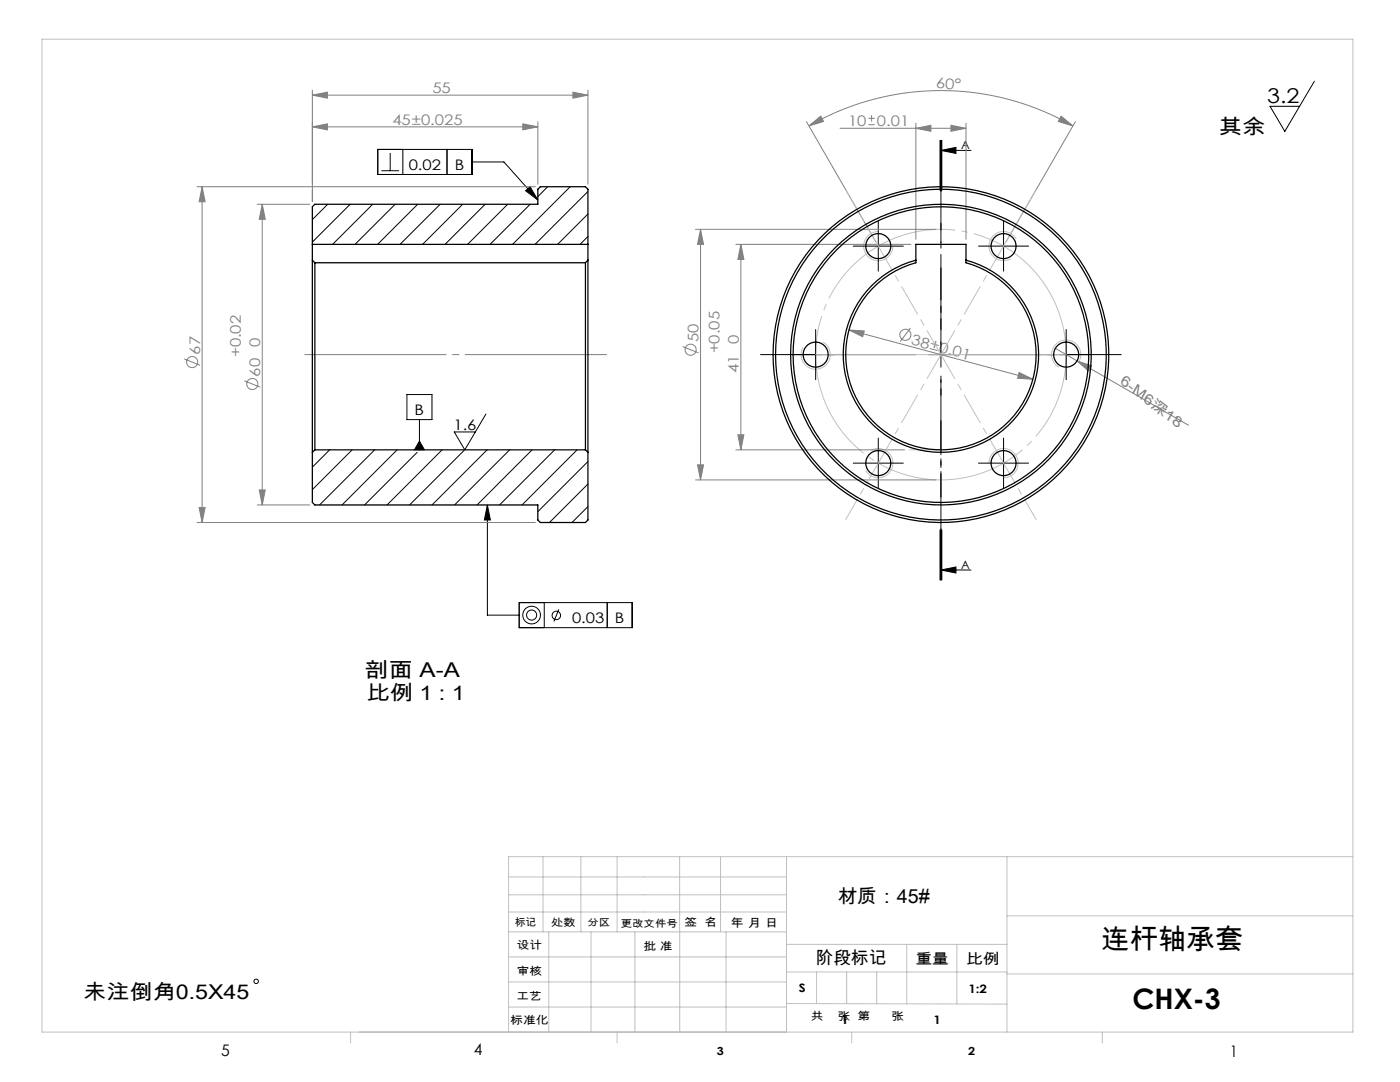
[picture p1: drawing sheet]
<svg xmlns="http://www.w3.org/2000/svg" width="279mm" height="216mm" viewBox="0 0 279 216" stroke-linecap="round" stroke-linejoin="round" font-family="sans-serif">
<g fill="none" stroke="#808080" stroke-width=".2">
<path d="M62.3 19l3-.6v1.2zM62.3 18v22.3M62.3 19h55M114.3 18.4l3 .6-3 .6zM117.3 18v18.8M39.3 37.3h67.5M40.3 37.3l.6 3h-1.2zM40.3 37.3v67M62.3 25.3l3-.6v1.2zM62.3 25.3h45M104.3 24.7l3 .6-3 .6zM107.3 24.3v12.5"/>
<path d="M160.9 24.3l13.9 23.9M161.4 25.1l2.4-1.9 .6 1zM161.4 25.1a52.7 52.7 0 0 1 52.7 0M167.7 25.6h25.1M173.3 24.9h1.3M173.3 23.6h1.3M173.9 23v1.3M182.8 25.6l3-.6v1.2zM182.8 24.6v23.2M189.8 25l3 .6-3 .6zM192.8 24.6v23.2M211.8 23.2l2.3 1.9-2.9-.9z"/>
<path d="M214.6 24.3l-13.8 23.9M51.3 40.8h10.5M52.3 40.8l.6 3h-1.2zM52.3 40.8v60M138.8 45.8h48M139.8 45.8l.6 3h-1.2zM139.8 45.8v50M146.9 48.8h34.9M147.9 48.8l.6 3h-1.2zM147.9 48.8v41M36.8 71.6l3.1 1.3M48.8 76l3.1 1.3"/>
<path d="M136.2 69.1l3.2 1.3M169.4 65.8l36.7 9.9M169.4 65.8l3.1 .2-.3 1.2zM181.7 65.4l-2 2.8M203.4 74.3l2.7 1.4-3-.2zM210.6 69.5l26.6 15.4M214.9 72l2.9 1-.6 1zM51.7 97.8h1.2l-.6 3zM138.8 95.8h48M139.2 92.8h1.2l-.6 3zM146.9 89.8h33.6M147.3 86.8h1.2l-.6 3z"/>
<path d="M39.3 104.3h67.5M39.7 101.3h1.2l-.6 3zM51.3 100.8h10.5"/>
<circle cx="38.4" cy="72.2" r="1.11"/>
<circle cx="50.4" cy="76.6" r="1.11"/>
<circle cx="137.8" cy="69.8" r="1.11"/>
<circle cx="180.7" cy="66.8" r="1.11"/>
</g>
<g fill="none" stroke="#000" stroke-width=".2">
<path d="M262.3 16.2l-5.9 10-2.9-5h5.9M75.4 29.8h18.8v5h-18.8zM76.1 34.1h3.5M77.9 30.5v3.6M80.4 29.8v5M89.2 29.8v5M94.2 32.3h6.4l6.7 7.6M104.9 38.1l.9-.8 1.5 2.6zM187.6 28v10M187.8 30h6M187.8 30l3-.6v1.2zM187.8 28v10"/>
<path d="M188 28v10M172.8 49.1h5M175.3 46.6v5M197.8 49.1h5M200.3 46.6v5M81.2 78.7h5v5h-5zM160.3 70.8h5M162.8 68.3v5M185.3 70.8h5M187.8 68.3v5M210.3 70.8h5M212.8 68.3v5"/>
<path d="M83.7 88l1 1.8h-2zM83.7 83.7v6.1M97 82.6l-4.2 7.2-2.1-3.6h4.2M172.8 92.4h5M175.3 89.9v5M197.8 92.4h5M200.3 89.9v5M97.3 100.8l.6 3h-1.2zM97.3 100.8v21.9h6.3M187.6 105.7v10M187.8 113.7h6M187.8 113.7l3-.6v1.2z"/>
<path d="M187.8 105.7v10M188 105.7v10zM103.6 120.2h22.6v5h-22.6zM108.6 120.2v5M111.5 121.6l-1 2.4M121.2 120.2v5"/>
<circle cx="106.1" cy="122.7" r="1.76"/>
<circle cx="106.1" cy="122.7" r="1.01"/>
<circle cx="111" cy="122.8" r=".85"/>
<circle cx="51.1" cy="195.8" r=".44"/>
</g>
<path d="M211.7 63.5a25 25 0 0 0-41.9-10.1 25 25 0 0 0 11.4 41.5 25 25 0 0 0 30.9-30.1l-.4-1.3" fill="none" stroke="#c0c0c0" stroke-width=".2" stroke-dasharray="30.5 1.3 1.3 1.3" stroke-dashoffset="5.3" stroke-linecap="butt"/>
<g fill="none" stroke="#c0c0c0" stroke-width=".2">
<path d="M8.4 7.8h261.6v198.1h-261.6zM206.8 37.9l-6.5 11.2M175.3 46.2a2.91 2.91 0 0 0-2.9 2.9 2.91 2.91 0 0 0 2.9 2.9 2.91 2.91 0 0 0 2.9-2.9M202.8 47.7a2.91 2.91 0 0 0-4-1.1 2.91 2.91 0 0 0-1 4 2.91 2.91 0 0 0 3.9 1M162.8 70.8h50M164.2 68.2a2.91 2.91 0 0 1 1.1 4 2.91 2.91 0 0 1-4 1.1 2.91 2.91 0 0 1-1-4M215.3 72.2a2.91 2.91 0 0 0-1.1-4 2.91 2.91 0 0 0-3.9 1.1 2.91 2.91 0 0 0 1 4M173.8 89.9a2.91 2.91 0 0 1 4 1.1 2.91 2.91 0 0 1-1.1 3.9 2.91 2.91 0 0 1-3.9-1M181.5 89.8h6.3M197.4 92.4a2.91 2.91 0 0 1 2.9-2.9 2.91 2.91 0 0 1 2.9 2.9 2.91 2.91 0 0 1-2.9 2.9M101.5 178.5h55.5M101.5 175h55.5"/>
<path d="M108.4 170.9v15M115.9 170.9v15M123.2 170.9v15M135.6 170.9v15M143.8 170.9v15M157 170.9v35M201 170.9v35M270 170.9h-168.5v35M101.5 195.9h55.5M101.5 190.9h55.5M101.5 185.9h55.5M101.5 182h55.5"/>
<path d="M109.5 185.9v20M118 185.9v20M126.7 185.9v20M135.7 185.9v20M144.9 185.9v20M157 188.4h44M157 193.9h44M163 193.9v6.4M169 193.9v6.4M175 193.9v6.4M181 188.4v11.9M191 188.4v11.9"/>
<path d="M201 194.3h69M201 182.7h69M70 205.9v2.2M101.5 200.9h55.5M123.2 205.9v2.2M157 200.2l44 .2M170 205.9v2.2M220 205.9v2.2"/>
</g>
<g fill="none" stroke="#000" stroke-width=".2" stroke-dasharray="30.5 1.3 1.3 1.3">
<path d="M172.8 49.1h-2.5M175.3 46.6v-2.5M175.3 51.6v2.5M177.8 49.1h2.5M197.8 49.1h-2.5M200.3 46.6v-2.5M200.3 51.6v2.5M202.8 49.1h2.5M160.3 70.8h-2.5M162.8 68.3v-2.5M162.8 73.3v2.5M165.3 70.8h2.5"/>
<path d="M210.3 70.8h-2.5M212.8 68.3v-2.5M212.8 73.3v2.5M215.3 70.8h2.5M172.8 92.4h-2.5M175.3 89.9v-2.5M175.3 94.9v2.5M177.8 92.4h2.5M197.8 92.4h-2.5M200.3 89.9v-2.5M200.3 94.9v2.5M202.8 92.4h2.5"/>
</g>
<path d="M182.8 70.8h-31M187.8 65.8v-31M187.8 75.8v31M192.8 70.8h31" fill="none" stroke="#000" stroke-width=".2" stroke-dasharray="30.5 1.3 1.3 1.3" stroke-dashoffset="15.5"/>
<path d="M187.8 28v87.7" fill="none" stroke="#000" stroke-width=".2" stroke-dasharray="6.3 1.3 1.3 1.3 5.1" stroke-dashoffset="5"/>
<path d="M60.8 70.8h60.3" fill="none" stroke="#808080" stroke-width=".2" stroke-dasharray="30.5 1.3 1.3 1.3" stroke-dashoffset="2.3"/>
<path d="M187.8 70.8l12.5-21.7M187.8 70.8l12.5 21.6M187.8 70.8l-12.5 21.6M187.8 70.8l-12.5-21.7" fill="none" stroke="#c0c0c0" stroke-width=".2" stroke-dasharray="6.3 1.3 1.3 1.3" stroke-dashoffset=".8"/>
<path d="M175.3 49.1l-6.5-11.2M175.3 92.4l-6.5 11.3M200.3 92.4l6.5 11.3" fill="none" stroke="#c0c0c0" stroke-width=".2" stroke-dasharray="6.3 1.3 1.3 1.3" stroke-dashoffset="1.8"/>
<g fill="#000">
<path d="M187.8 30l3-.6v1.2zM187.8 113.7l3-.6v1.2z"/>
<path d="M97.3 100.8l.6 3h-1.2zM104.9 38.1l.9-.8 1.5 2.6zM83.7 88l1 1.8h-2z"/>
</g>
<g fill="#808080">
<path d="M214.9 72l2.9 1-.6 1z"/>
<path d="M211.8 23.2l2.3 1.9-2.9-.9zM161.4 25.1l2.4-1.9 .6 1z"/>
<path d="M147.3 86.8h1.2l-.6 3zM147.9 48.8l.6 3h-1.2zM139.2 92.8h1.2l-.6 3zM139.8 45.8l.6 3h-1.2z"/>
<path d="M203.4 74.3l-.3 1.2 3 .2zM169.4 65.8l2.8 1.4 .3-1.2z"/>
<path d="M182.8 25.6l3-.6v1.2zM189.8 25l3 .6-3 .6z"/>
<path d="M52.3 40.8l.6 3h-1.2zM51.7 97.8h1.2l-.6 3zM40.3 37.3l.6 3h-1.2zM39.7 101.3h1.2l-.6 3z"/>
<path d="M62.3 19l3-.6v1.2zM114.3 18.4l3 .6-3 .6z"/>
<path d="M62.3 25.3l3-.6v1.2zM104.3 24.7l3 .6-3 .6z"/>
</g>
<g fill="none" stroke="#000" stroke-width=".25">
<path d="M62.3 51.9v38.4M62.3 48.8h55M62.3 51.9v-10.6l.5-.5h44.5v-3l.5-.5h9l.5 .5v14.1M62.3 51.9l.5 .5M62.8 52.4v37.4M62.8 52.4h54M116.8 52.4v37.4M117.3 51.9v38.4M117.3 51.9l-.5 .5M182.8 51.9a19.5 19.5 0 0 0-11 30 19.5 19.5 0 0 0 32 0 19.5 19.5 0 0 0-11-30M182.8 48.8h10v3.6a19 19 0 0 1 10.5 29.3 19 19 0 0 1-31.1 0 19 19 0 0 1 10.6-29.3zM62.3 90.3v10l.5 .5h44.5v3l.5 .5h9l.5-.5v-13.5"/>
<path d="M62.8 89.8l-.5 .5M62.8 89.8h54M116.8 89.8l.5 .5"/>
<circle cx="175.3" cy="49.1" r="2.5"/>
<circle cx="200.3" cy="49.1" r="2.5"/>
<circle cx="162.8" cy="70.8" r="2.5"/>
<circle cx="187.8" cy="70.8" r="29.5"/>
<circle cx="187.8" cy="70.8" r="33.5"/>
<circle cx="187.8" cy="70.8" r="33"/>
<circle cx="187.8" cy="70.8" r="30"/>
<circle cx="212.8" cy="70.8" r="2.5"/>
<circle cx="175.3" cy="92.4" r="2.5"/>
<circle cx="200.3" cy="92.4" r="2.5"/>
</g>
<g fill="none" stroke="#000" stroke-width=".2">
<path d="M109.3 37.3l-2 1.9M113.8 37.3l-11.5 11.5M117.3 38.2l-10.5 10.6M65.4 40.8l-3.1 3M69.9 40.8l-7.6 7.5M74.4 40.8l-8 8M78.9 40.8l-8 8M83.4 40.8l-8 8M87.8 40.8l-8 8M92.3 40.8l-8 8M96.8 40.8l-8 8M101.3 40.8l-8 8"/>
<path d="M105.8 40.8l-8 8M117.3 42.7l-6 6.1M117.3 47.2l-1.5 1.6M65.8 89.8l-3.5 3.4M70.3 89.8l-8 7.9M74.8 89.8l-11 11M79.3 89.8l-11 11M83.2 90.3l-10.5 10.5M88.2 89.8l-11 11M92.6 89.9l-10.9 10.9M97.2 89.8l-11 11M101.7 89.8l-11 11"/>
<path d="M106.2 89.8l-11 11M110.7 89.8l-11 11M115.2 89.8l-11 11M117.3 92.1l-10 10M117.3 96.6l-7.6 7.7M117.3 101.1l-3.2 3.2"/>
</g>
<g font-size="5.6">
<text x="219.8" y="189.3">连杆轴承套</text>
<text x="226" y="201.3">CHX-3</text>
</g>
<g font-size="4.1">
<text x="252.9" y="20.6">3.2</text>
<text x="243.2" y="26.7">其余</text>
<text x="72.8" y="135.1">剖面 A-A</text>
<text x="73.1" y="139.6">比例 1 : 1</text>
<text x="16.6" y="199.4">未注倒角0.5X45</text>
</g>
<text font-size="3.9" x="167.2" y="180.1">材质：45#</text>
<text font-size="3.5" x="162.8" y="192.3">阶段标记</text>
<g font-size="3.2">
<text x="44.2" y="210.6">5</text>
<text x="94.6" y="210.6">4</text>
<text x="245.4" y="210.9">1</text>
</g>
<g font-size="2.9" fill="#808080">
<text x="186.8" y="17.6" transform="rotate(2 186.8 17.6)">60°</text>
<text x="86.3" y="18.6">55</text>
<text x="78.3" y="24.9">45±0.025</text>
<text x="169.2" y="25.2">10</text>
<text x="175" y="25.2">0.01</text>
<text x="39.9" y="70.8" transform="rotate(-90 39.9 70.8)">67</text>
<text x="48" y="71.3" transform="rotate(-90 48 71.3)">+0.02</text>
<text x="51.9" y="69.3" transform="rotate(-90 51.9 69.3)">0</text>
<text x="139.4" y="68.3" transform="rotate(-90 139.4 68.3)">50</text>
<text x="143.6" y="70.5" transform="rotate(-90 143.6 70.5)">+0.05</text>
<text x="147.4" y="68.6" transform="rotate(-90 147.4 68.6)">0</text>
<text x="181.7" y="68.7" transform="rotate(15 181.7 68.7)">38±0.01</text>
<text x="51.9" y="75.2" transform="rotate(-90 51.9 75.2)">60</text>
<text x="147.4" y="74.4" transform="rotate(-90 147.4 74.4)">41</text>
<text x="223.4" y="76.4" transform="rotate(38 223.4 76.4)">6-M6深18</text>
</g>
<g font-size="2.9">
<text x="81.6" y="33.9">0.02</text>
<text x="90.8" y="33.9">B</text>
<text x="82.8" y="82.8">B</text>
<text x="90.5" y="85.8">1.6</text>
<text x="114.2" y="124.3">0.03</text>
<text x="122.7" y="124.3">B</text>
<text x="182.7" y="192.3">重量</text>
<text x="192.8" y="192.4">比例</text>
</g>
<g font-size="2.3">
<text x="191.8" y="29.8">A</text>
<text x="191.8" y="113.5">A</text>
<text x="145.8" y="185">年 月 日</text>
<text x="159.4" y="198">S</text>
<text x="193.3" y="198.2">1:2</text>
<text x="167.9" y="204.4">1</text>
<text x="186.3" y="204.4">1</text>
</g>
<g font-size="2.2">
<text x="136.6" y="184.8">签 名</text>
<text x="103.1" y="189.5">设计</text>
<text x="128.4" y="189.5">批 准</text>
<text x="103.1" y="194.5">审核</text>
<text x="103" y="199.6">工艺</text>
<text x="161.8" y="203.5">共</text>
<text x="167.2" y="203.5">张 第</text>
<text x="177.9" y="203.5">张</text>
<text x="101.8" y="204.4">标准化</text>
<text x="143.1" y="210.5">3</text>
<text x="193.2" y="210.5">2</text>
</g>
<g font-size="2.1">
<text x="102.8" y="184.7">标记</text>
<text x="110" y="184.8">处数</text>
</g>
<g font-size="2">
<text x="117.3" y="184.8">分区</text>
<text x="123.9" y="184.9">更改文件号</text>
</g>
</svg>
